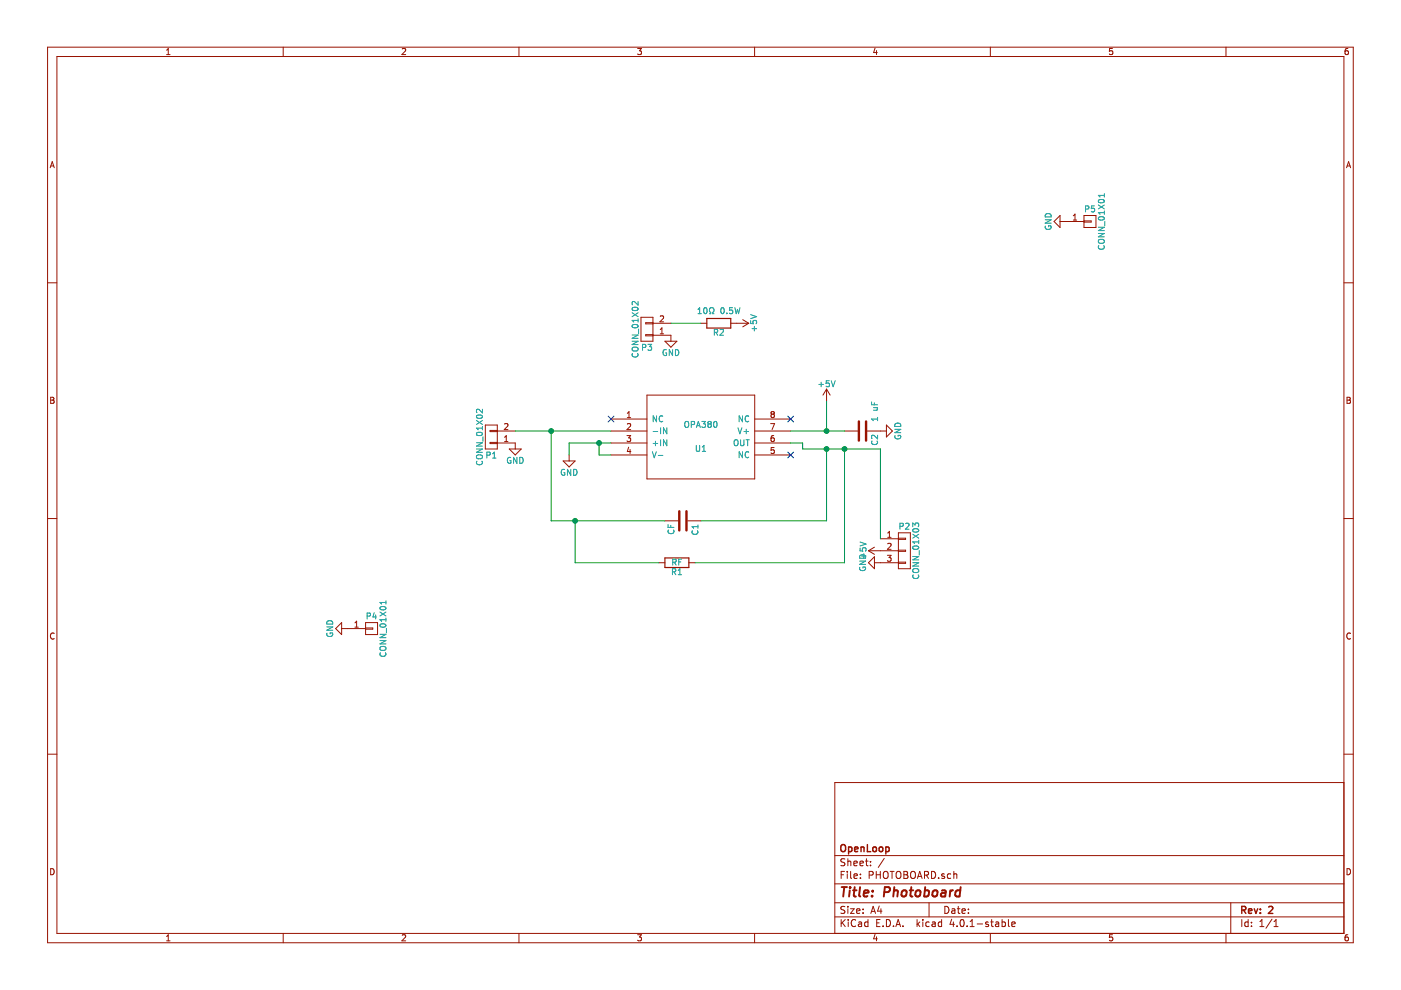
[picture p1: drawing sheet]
EESchema Schematic File Version 2
LIBS:power
LIBS:device
LIBS:transistors
LIBS:conn
LIBS:linear
LIBS:regul
LIBS:74xx
LIBS:cmos4000
LIBS:adc-dac
LIBS:memory
LIBS:xilinx
LIBS:microcontrollers
LIBS:dsp
LIBS:microchip
LIBS:analog_switches
LIBS:motorola
LIBS:texas
LIBS:intel
LIBS:audio
LIBS:interface
LIBS:digital-audio
LIBS:philips
LIBS:display
LIBS:cypress
LIBS:siliconi
LIBS:opto
LIBS:atmel
LIBS:contrib
LIBS:valves
LIBS:OPA380
LIBS:PHOTOBOARD-cache
EELAYER 25 0
EELAYER END
$Descr A4 11693 8268
encoding utf-8
Sheet 1 1
Title "Photoboard"
Date ""
Rev "2"
Comp "OpenLoop"
Comment1 ""
Comment2 ""
Comment3 ""
Comment4 ""
$EndDescr
$Comp
L OPA380 U1
U 1 1
P 5850 3650
F 0 "U1" H 5850 3550 50  0000 C CNN
F 1 "OPA380" H 5850 3750 50  0000 C CNN
F 2 "Housings_SSOP:TSSOP-8_3x3mm_Pitch0.65mm" H 5850 3650 50  0001 C CNN
F 3 "DOCUMENTATION" H 5850 3650 50  0001 C CNN
	1    5850 3650
	1    0    0    -1  
$EndComp
$Comp
L C C2
U 1 1
P 7200 3600
F 0 "C2" H 7225 3700 50  0000 L CNN
F 1 "1 uF" H 6950 3700 50  0000 L CNN
F 2 "Capacitors_SMD:C_0805" H 7238 3450 50  0001 C CNN
F 3 "" H 7200 3600 50  0000 C CNN
	1    7200 3600
	0    1    1    0   
$EndComp
NoConn ~ 6600 3500
NoConn ~ 5100 3500
$Comp
L CONN_01X02 P1
U 1 1
P 4100 3650
F 0 "P1" H 4100 3800 50  0000 C CNN
F 1 "CONN_01X02" V 4200 3650 50  0000 C CNN
F 2 "Pin_Headers:Pin_Header_Straight_1x02" H 4100 3650 50  0001 C CNN
F 3 "" H 4100 3650 50  0000 C CNN
	1    4100 3650
	-1   0    0    1   
$EndComp
$Comp
L GND #PWR01
U 1 1
P 4300 3700
F 0 "#PWR01" H 4300 3450 50  0001 C CNN
F 1 "GND" H 4300 3550 50  0000 C CNN
F 2 "" H 4300 3700 50  0000 C CNN
F 3 "" H 4300 3700 50  0000 C CNN
	1    4300 3700
	1    0    0    -1  
$EndComp
Wire Wire Line
	4300 3600 5100 3600
$Comp
L GND #PWR02
U 1 1
P 4750 3800
F 0 "#PWR02" H 4750 3550 50  0001 C CNN
F 1 "GND" H 4750 3650 50  0000 C CNN
F 2 "" H 4750 3800 50  0000 C CNN
F 3 "" H 4750 3800 50  0000 C CNN
	1    4750 3800
	1    0    0    -1  
$EndComp
Wire Wire Line
	4750 3800 4750 3700
Wire Wire Line
	4750 3700 5100 3700
Wire Wire Line
	5100 3800 5000 3800
Wire Wire Line
	5000 3800 5000 3700
Connection ~ 5000 3700
Wire Wire Line
	6600 3600 7050 3600
$Comp
L +5V #PWR03
U 1 1
P 6900 3350
F 0 "#PWR03" H 6900 3200 50  0001 C CNN
F 1 "+5V" H 6900 3490 50  0000 C CNN
F 2 "" H 6900 3350 50  0000 C CNN
F 3 "" H 6900 3350 50  0000 C CNN
	1    6900 3350
	1    0    0    -1  
$EndComp
Wire Wire Line
	6900 3350 6900 3600
Connection ~ 6900 3600
$Comp
L CONN_01X03 P2
U 1 1
P 7550 4600
F 0 "P2" H 7550 4800 50  0000 C CNN
F 1 "CONN_01X03" V 7650 4600 50  0000 C CNN
F 2 "Pin_Headers:Pin_Header_Straight_1x03" H 7550 4600 50  0001 C CNN
F 3 "" H 7550 4600 50  0000 C CNN
	1    7550 4600
	1    0    0    -1  
$EndComp
$Comp
L +5V #PWR04
U 1 1
P 7350 4600
F 0 "#PWR04" H 7350 4450 50  0001 C CNN
F 1 "+5V" H 7350 4740 50  0000 C CNN
F 2 "" H 7350 4600 50  0000 C CNN
F 3 "" H 7350 4600 50  0000 C CNN
	1    7350 4600
	0    -1   -1   0   
$EndComp
$Comp
L GND #PWR05
U 1 1
P 7350 4700
F 0 "#PWR05" H 7350 4450 50  0001 C CNN
F 1 "GND" H 7350 4550 50  0000 C CNN
F 2 "" H 7350 4700 50  0000 C CNN
F 3 "" H 7350 4700 50  0000 C CNN
	1    7350 4700
	0    1    1    0   
$EndComp
Wire Wire Line
	6700 3750 6700 3700
Wire Wire Line
	6700 3700 6600 3700
Wire Wire Line
	7350 4500 7350 3750
Wire Wire Line
	7350 3750 6700 3750
NoConn ~ 6600 3800
$Comp
L C C1
U 1 1
P 5700 4350
F 0 "C1" H 5725 4450 50  0000 L CNN
F 1 "CF" H 5725 4250 50  0000 L CNN
F 2 "Capacitors_SMD:C_0805" H 5738 4200 50  0001 C CNN
F 3 "" H 5700 4350 50  0000 C CNN
	1    5700 4350
	0    1    1    0   
$EndComp
$Comp
L R R1
U 1 1
P 5650 4700
F 0 "R1" V 5730 4700 50  0000 C CNN
F 1 "RF" V 5650 4700 50  0000 C CNN
F 2 "Resistors_SMD:R_0805" V 5580 4700 50  0001 C CNN
F 3 "" H 5650 4700 50  0000 C CNN
	1    5650 4700
	0    1    1    0   
$EndComp
Wire Wire Line
	4600 3600 4600 4350
Wire Wire Line
	4600 4350 5550 4350
Connection ~ 4600 3600
Wire Wire Line
	4800 4350 4800 4700
Wire Wire Line
	4800 4700 5500 4700
Connection ~ 4800 4350
Wire Wire Line
	5800 4700 7050 4700
Wire Wire Line
	7050 4700 7050 3750
Connection ~ 7050 3750
Wire Wire Line
	5850 4350 6900 4350
Wire Wire Line
	6900 4350 6900 3750
Connection ~ 6900 3750
$Comp
L GND #PWR06
U 1 1
P 7350 3600
F 0 "#PWR06" H 7350 3350 50  0001 C CNN
F 1 "GND" H 7350 3450 50  0000 C CNN
F 2 "" H 7350 3600 50  0000 C CNN
F 3 "" H 7350 3600 50  0000 C CNN
	1    7350 3600
	0    -1   -1   0   
$EndComp
$Comp
L CONN_01X02 P3
U 1 1
P 5400 2750
F 0 "P3" H 5400 2900 50  0000 C CNN
F 1 "CONN_01X02" V 5500 2750 50  0000 C CNN
F 2 "Pin_Headers:Pin_Header_Straight_1x02" H 5400 2750 50  0001 C CNN
F 3 "" H 5400 2750 50  0000 C CNN
	1    5400 2750
	-1   0    0    1   
$EndComp
$Comp
L R R2
U 1 1
P 6000 2700
F 0 "R2" V 6080 2700 50  0000 C CNN
F 1 "10Ω 0.5W" V 5900 2700 50  0000 C CNN
F 2 "Resistors_SMD:R_0805" V 5930 2700 50  0001 C CNN
F 3 "" H 6000 2700 50  0000 C CNN
	1    6000 2700
	0    1    1    0   
$EndComp
$Comp
L +5V #PWR07
U 1 1
P 6150 2700
F 0 "#PWR07" H 6150 2550 50  0001 C CNN
F 1 "+5V" H 6150 2840 50  0000 C CNN
F 2 "" H 6150 2700 50  0000 C CNN
F 3 "" H 6150 2700 50  0000 C CNN
	1    6150 2700
	0    1    1    0   
$EndComp
Wire Wire Line
	5600 2700 5850 2700
$Comp
L GND #PWR08
U 1 1
P 5600 2800
F 0 "#PWR08" H 5600 2550 50  0001 C CNN
F 1 "GND" H 5600 2650 50  0000 C CNN
F 2 "" H 5600 2800 50  0000 C CNN
F 3 "" H 5600 2800 50  0000 C CNN
	1    5600 2800
	1    0    0    -1  
$EndComp
$Comp
L CONN_01X01 P4
U 1 1
P 3100 5250
F 0 "P4" H 3100 5350 50  0000 C CNN
F 1 "CONN_01X01" V 3200 5250 50  0000 C CNN
F 2 "Mounting_Holes:MountingHole_3.2mm_M3_DIN965_Pad" H 3100 5250 50  0001 C CNN
F 3 "" H 3100 5250 50  0000 C CNN
	1    3100 5250
	1    0    0    -1  
$EndComp
$Comp
L CONN_01X01 P5
U 1 1
P 9100 1850
F 0 "P5" H 9100 1950 50  0000 C CNN
F 1 "CONN_01X01" V 9200 1850 50  0000 C CNN
F 2 "Mounting_Holes:MountingHole_3.2mm_M3_DIN965_Pad" H 9100 1850 50  0001 C CNN
F 3 "" H 9100 1850 50  0000 C CNN
	1    9100 1850
	1    0    0    -1  
$EndComp
$Comp
L GND #PWR09
U 1 1
P 2900 5250
F 0 "#PWR09" H 2900 5000 50  0001 C CNN
F 1 "GND" H 2900 5100 50  0000 C CNN
F 2 "" H 2900 5250 50  0000 C CNN
F 3 "" H 2900 5250 50  0000 C CNN
	1    2900 5250
	0    1    1    0   
$EndComp
$Comp
L GND #PWR010
U 1 1
P 8900 1850
F 0 "#PWR010" H 8900 1600 50  0001 C CNN
F 1 "GND" H 8900 1700 50  0000 C CNN
F 2 "" H 8900 1850 50  0000 C CNN
F 3 "" H 8900 1850 50  0000 C CNN
	1    8900 1850
	0    1    1    0   
$EndComp
$EndSCHEMATC
